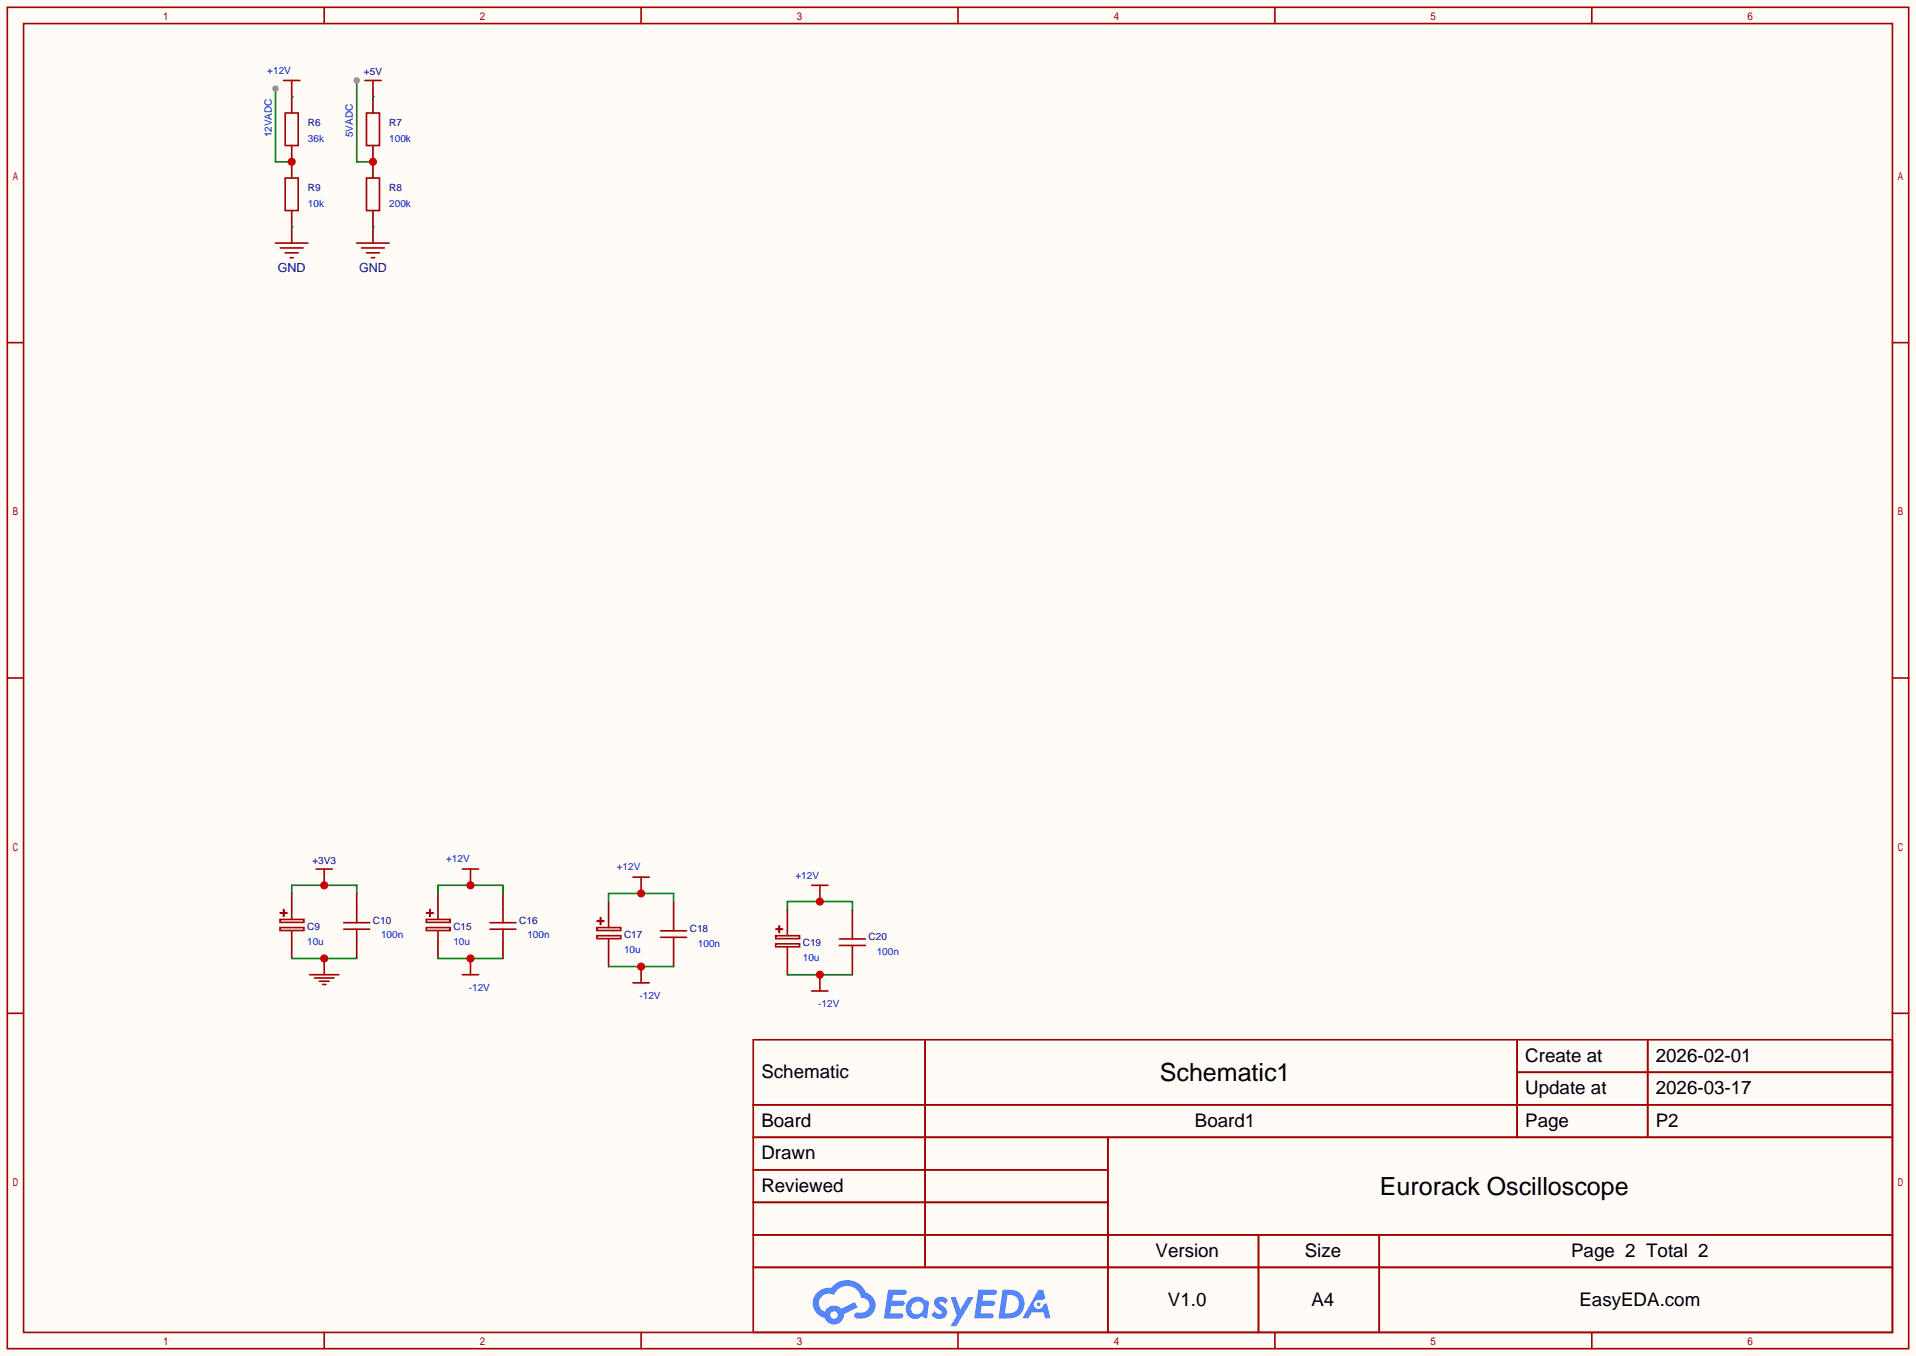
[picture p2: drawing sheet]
<svg xmlns="http://www.w3.org/2000/svg" width="299mm" height="212mm" viewBox="0 0 299 212" stroke-linecap="round" stroke-linejoin="round" font-family="sans-serif">
<path d="M0 0h299.5v211.8h-299.5z" fill="#fffcf7"/>
<g fill="none" stroke="#a10000" stroke-width=".25">
<path d="M1.1 1.1h297.2v209.6h-297.2zM3.7 3.7h292.1v204.5h-292.1zM50.7 1.1v2.6M100.2 1.1v2.6M149.7 1.1v2.6M199.3 1.1v2.6M248.8 1.1v2.6M1.1 53.5h2.6M295.8 53.5h2.5M1.1 105.9h2.6M295.8 105.9h2.5M1.1 158.3h2.6"/>
<path d="M295.8 158.3h2.5M117.7 162.4h178.1v45.8h-178.1zM117.7 172.6h178.1M117.7 177.7h178.1M144.6 162.4v35.6M173.2 177.7v30.5M237.1 162.4v15.3M237.1 167.5h58.7M257.5 162.4v15.3M117.7 182.8h55.5M117.7 192.9h178.1M117.7 187.8h55.5"/>
<path d="M117.7 198h178.1M196.7 192.9v15.3M215.6 192.9v15.3M50.7 208.2v2.5M100.2 208.2v2.5M149.7 208.2v2.5M199.3 208.2v2.5M248.8 208.2v2.5"/>
</g>
<g fill="#5487ff">
<path d="M146.3 202.8a1.3 1.3 0 0 1 1.8 .3l-.4 .6a.54 .54 0 0 0-.9-.2l.1 .1a2.32 2.32 0 0 1 1.1 1.4 1.36 1.36 0 0 1-1.1 1.1 1.36 1.36 0 0 1-1.4-.7l.6-.6a.7 .7 0 0 0 1.1 .3l-.1-.3a1.6 1.6 0 0 1-1.1-1.6z"/>
<path d="M148.6 202.7h.8l.7 1.9 1.2-1.9h.9l-2.7 4.5h-.9l.9-1.7z"/>
<path d="M138.8 201.5h1.6a1.31 1.31 0 0 1 1.3 .2 .4 .4 0 0 1-.4 .6h-1.7l-.2 .9h1.7a.4 .4 0 0 1 .3 .4 .4 .4 0 0 1-.4 .4h-1.7l-.1 1.2h.8a1.23 1.23 0 0 1 1.1 .2 .39 .39 0 0 1-.3 .6h-2.6z"/>
<path d="M152.9 201.5h1.6a1.32 1.32 0 0 1 1.3 .2 .39 .39 0 0 1-.4 .6h-1.7l-.2 .9h1.7a.4 .4 0 0 1 .3 .4 .4 .4 0 0 1-.4 .4h-1.7l-.1 1.2h.8a1.23 1.23 0 0 1 1.1 .2 .39 .39 0 0 1-.3 .6h-2.6z"/>
<path d="M162.3 201.5h.7l.4 1.3-.7 .4a.75 .75 0 0 0-1.1 .3 .75 .75 0 0 0 .5 1 .75 .75 0 0 0 1-.6l.5-.3 .6 2.4h-.8l-.3-1h-1.8l-.6 1h-.9z"/>
<path d="M156.7 201.5l-.6 4.5h1.4a2.27 2.27 0 0 0 2.5-1.7 2.27 2.27 0 0 0-1.3-2.7zM157.5 202.3a1.5 1.5 0 0 1 1.8 1.5 1.5 1.5 0 0 1-2 1.4h-.2z"/>
<path d="M142.1 203.1a1.62 1.62 0 0 0-.4 2.1 1.62 1.62 0 0 0 2.1 .7l.3-.3 .4 .3 .4 .1 .3-2.5-.2-.3h-.1a.57 .57 0 0 1-.6-.4 1.73 1.73 0 0 0-2.2 .3zM142.7 203.6a.96 .96 0 0 1 1.5 0 .96 .96 0 0 1-.2 1.5 .95 .95 0 0 1-1.4-.1 .95 .95 0 0 1 .1-1.4z"/>
<path d="M127.8 201.9a2.37 2.37 0 0 0 1.1 4 1.54 1.54 0 0 0 1.8 1 1.54 1.54 0 0 0 1.2-1.6l2.2-1.1-.5-.8-2.1 1.1a1.57 1.57 0 0 0-2.6 .4 1.5 1.5 0 0 1-.7-2.1 1.5 1.5 0 0 1 2.1-.5 2.23 2.23 0 0 1 2.3-1.4 2.23 2.23 0 0 1 2 1.8 1.16 1.16 0 0 1 1.3 1.1 1.16 1.16 0 0 1-1.1 1.3h-.7a.47 .47 0 0 0-.6 .3 .47 .47 0 0 0 .5 .6 2.23 2.23 0 0 0 2.2-.7 2.23 2.23 0 0 0 .4-2.3 2.16 2.16 0 0 0-1.3-1.1 3.2 3.2 0 0 0-5.4-.7h-.4a2.55 2.55 0 0 0-1.7 .7zM129.8 205.4a.58 .58 0 0 1 1.1 0 .58 .58 0 0 1-1.1 0z"/>
<circle cx="162.3" cy="203.8" r=".28"/>
</g>
<path d="M44.3 12.6h2.6M44.6 17.7h2v5h-2zM45.6 12.6v2.5M57 12.6h2.6M57.3 17.7h2v5h-2zM58.3 12.6v1.2M57.3 27.8h2v5.1h-2z" fill="none" stroke="#a10000" stroke-width=".25"/>
<path d="M45.6 15.1h.1M45.6 15.1v2.6M58.3 13.8v3.9M45.6 22.7v2.6M58.3 22.7v5.1M58.3 32.9v2.5" fill="none" stroke="#870000" stroke-width=".25"/>
<path d="M45.6 15.1h.1M55.8 12.6v12.7h2.5M58.3 15.1h.1" fill="none" stroke="#008700" stroke-width=".25"/>
<circle cx="58.3" cy="25.3" r=".63" fill="#c00"/>
<circle cx="55.8" cy="12.6" r=".51" fill="#999"/>
<path d="M44.6 27.8h2v5.1h-2z" fill="none" stroke="#a10000" stroke-width=".25"/>
<path d="M45.6 25.3v2.5M45.6 32.9v2.5" fill="none" stroke="#870000" stroke-width=".25"/>
<path d="M43.1 13.8v11.5h2.5" fill="none" stroke="#008700" stroke-width=".25"/>
<circle cx="45.6" cy="25.3" r=".63" fill="#c00"/>
<circle cx="43.1" cy="13.8" r=".51" fill="#999"/>
<path d="M45.6 35.4v2.6M58.3 35.4v2.6M45.6 139.6v2.5M55.8 139.6v2.5M45.6 147.2v2.5M50.7 149.7h.1M55.8 147.2v2.5" fill="none" stroke="#870000" stroke-width=".25"/>
<g fill="none" stroke="#a10000" stroke-width=".25">
<path d="M43.1 38h5M43.8 38.7h3.6M44.6 39.5h2M55.8 38h5M56.5 38.7h3.6M57.3 39.5h2M45.3 40.3h.5M58 40.3h.5M43.8 144.9h3.7v.5h-3.7zM43.8 143.6h3.7v.5h-3.7zM43.8 142.6h1zM44.3 142.1v1z"/>
<path d="M45.6 142.1v1.5M45.6 145.4v1.8M48.4 152.3h4.6M49.1 152.8h3.1M49.9 153.3h1.5M50.4 153.8h.5M50.7 149.7v2.6M53.7 144.1h4.1M53.7 145.2h4.1M55.8 142.1v2M55.8 145.2v2"/>
</g>
<path d="M45.6 35.4h.1M58.3 35.4h.1M45.6 149.7h10.2" fill="none" stroke="#008700" stroke-width=".25"/>
<circle cx="50.7" cy="149.7" r=".63" fill="#c00"/>
<path d="M45.6 139.6v-1.3h10.2v1.3" fill="none" stroke="#008700" stroke-width=".25"/>
<path d="M50.7 137v1.3" fill="none" stroke="#870000" stroke-width=".25"/>
<circle cx="50.7" cy="138.3" r=".63" fill="#c00"/>
<g fill="none" stroke="#a10000" stroke-width=".25">
<path d="M49.4 135.8h2.5M50.7 135.8v1.2M66.6 144.9h3.8v.5h-3.8zM66.6 143.6h3.8v.5h-3.8zM66.7 142.6h1zM67.2 142.1v1zM68.5 142.1v1.5M68.5 145.4v1.8M72.3 152.3h2.5M73.5 149.7v2.6M76.6 144.1h4M76.6 145.2h4"/>
<path d="M78.6 142.1v2M78.6 145.2v2"/>
</g>
<path d="M68.5 139.6v2.5M78.6 139.6v2.5M68.5 147.2v2.5M73.5 149.7h.1M78.6 147.2v2.5" fill="none" stroke="#870000" stroke-width=".25"/>
<path d="M68.5 139.6v-1.3h10.1v1.3M68.5 149.7h10.1" fill="none" stroke="#008700" stroke-width=".25"/>
<circle cx="73.5" cy="149.7" r=".63" fill="#c00"/>
<path d="M72.3 135.8h2.5M73.5 135.8v2.5" fill="none" stroke="#a10000" stroke-width=".25"/>
<path d="M73.5 138.3h.1" fill="none" stroke="#870000" stroke-width=".25"/>
<circle cx="73.5" cy="138.3" r=".63" fill="#c00"/>
<path d="M93.3 146.2h3.7v.4h-3.7zM93.3 144.9h3.7v.5h-3.7zM93.3 143.9h1.1zM93.9 143.4v1zM95.1 143.4v1.5M95.1 146.7v1.8M98.9 153.5h2.6M100.2 151v2.5M103.3 145.4h4M103.3 146.4h4M105.3 143.4v2M105.3 146.4v2.1" fill="none" stroke="#a10000" stroke-width=".25"/>
<path d="M95.1 140.8v2.6M95.1 148.5v2.5M100.2 151h.1M105.3 140.8v2.6M105.3 148.5v2.5" fill="none" stroke="#870000" stroke-width=".25"/>
<path d="M95.1 151h10.2M95.1 140.8v-1.2h10.2v1.2" fill="none" stroke="#008700" stroke-width=".25"/>
<circle cx="100.2" cy="151" r=".63" fill="#c00"/>
<path d="M98.9 137h2.6M100.2 137v2.6" fill="none" stroke="#a10000" stroke-width=".25"/>
<path d="M100.2 139.6h.1" fill="none" stroke="#870000" stroke-width=".25"/>
<circle cx="100.2" cy="139.6" r=".63" fill="#c00"/>
<path d="M121.2 147.4h3.8v.5h-3.8zM121.2 146.2h3.8v.4h-3.8zM121.3 145.2h1zM121.8 144.7v1zM123.1 144.7v1.5M123.1 148v1.7M126.9 154.8h2.5M128.1 152.3v2.5M131.2 146.7h4.1M131.2 147.7h4.1M133.2 144.7v2M133.2 147.7v2" fill="none" stroke="#a10000" stroke-width=".25"/>
<path d="M123.1 142.1v2.6M123.1 149.7v2.6M128.1 152.3h.1M133.2 142.1v2.6M133.2 149.7v2.6" fill="none" stroke="#870000" stroke-width=".25"/>
<path d="M123.1 152.3h10.1M123.1 142.1v-1.3h10.1v1.3" fill="none" stroke="#008700" stroke-width=".25"/>
<circle cx="128.1" cy="152.3" r=".63" fill="#c00"/>
<path d="M126.9 138.3h2.5M128.1 138.3v2.5" fill="none" stroke="#a10000" stroke-width=".25"/>
<path d="M128.1 140.8h.1" fill="none" stroke="#870000" stroke-width=".25"/>
<circle cx="128.1" cy="140.8" r=".63" fill="#c00"/>
<g font-size="3.9">
<text x="181.3" y="168.9">Schematic1</text>
<text x="215.7" y="186.7">Eurorack Oscilloscope</text>
</g>
<g font-size="2.9">
<text x="238.4" y="165.9">Create at</text>
<text x="258.8" y="165.9">2026-02-01</text>
<text x="119" y="168.4">Schematic</text>
<text x="238.4" y="170.9">Update at</text>
<text x="258.8" y="170.9">2026-03-17</text>
<text x="119" y="176">Board</text>
<text x="186.8" y="176">Board1</text>
<text x="238.4" y="176">Page</text>
<text x="258.8" y="176">P2</text>
<text x="119" y="181.1">Drawn</text>
<text x="119" y="186.2">Reviewed</text>
<text x="180.6" y="196.3">Version</text>
<text x="203.9" y="196.3">Size</text>
<text x="245.6" y="196.3">Page 2 Total 2</text>
<text x="182.6" y="204">V1.0</text>
<text x="205" y="204">A4</text>
<text x="246.9" y="204">EasyEDA.com</text>
</g>
<g font-size="2" fill="#000080">
<text x="43.4" y="42.5">GND</text>
<text x="56.1" y="42.5">GND</text>
</g>
<g font-size="1.6" fill="#00f">
<text x="41.8" y="11.5">+12V</text>
<text x="42.5" y="21.5" transform="rotate(-90 42.5 21.5)">12VADC</text>
<text x="48.1" y="22.1">36k</text>
<text x="55.2" y="21.5" transform="rotate(-90 55.2 21.5)">5VADC</text>
<text x="60.8" y="22.1">100k</text>
<text x="48.1" y="32.3">10k</text>
<text x="60.8" y="32.3">200k</text>
<text x="69.7" y="134.7">+12V</text>
<text x="96.4" y="136">+12V</text>
<text x="124.3" y="137.2">+12V</text>
<text x="48" y="147.6">10u</text>
<text x="59.6" y="146.6">100n</text>
<text x="70.9" y="147.6">10u</text>
<text x="82.4" y="146.6">100n</text>
<text x="97.5" y="148.8">10u</text>
<text x="109.1" y="147.9">100n</text>
<text x="137" y="149.1">100n</text>
<text x="73.3" y="154.8">-12V</text>
<text x="125.5" y="150.1">10u</text>
<text x="99.9" y="156.1">-12V</text>
<text x="127.9" y="157.3">-12V</text>
</g>
<g font-size="1.6" fill="#000080">
<text x="56.9" y="11.7">+5V</text>
<text x="48.1" y="19.6">R6</text>
<text x="60.8" y="19.6">R7</text>
<text x="48.1" y="29.8">R9</text>
<text x="60.8" y="29.8">R8</text>
<text x="48.8" y="134.9">+3V3</text>
<text x="48" y="145.2">C9</text>
<text x="58.3" y="144.3">C10</text>
<text x="70.9" y="145.2">C15</text>
<text x="81.2" y="144.3">C16</text>
<text x="97.5" y="146.5">C17</text>
<text x="107.8" y="145.6">C18</text>
<text x="125.5" y="147.8">C19</text>
<text x="135.8" y="146.9">C20</text>
</g>
</svg>
